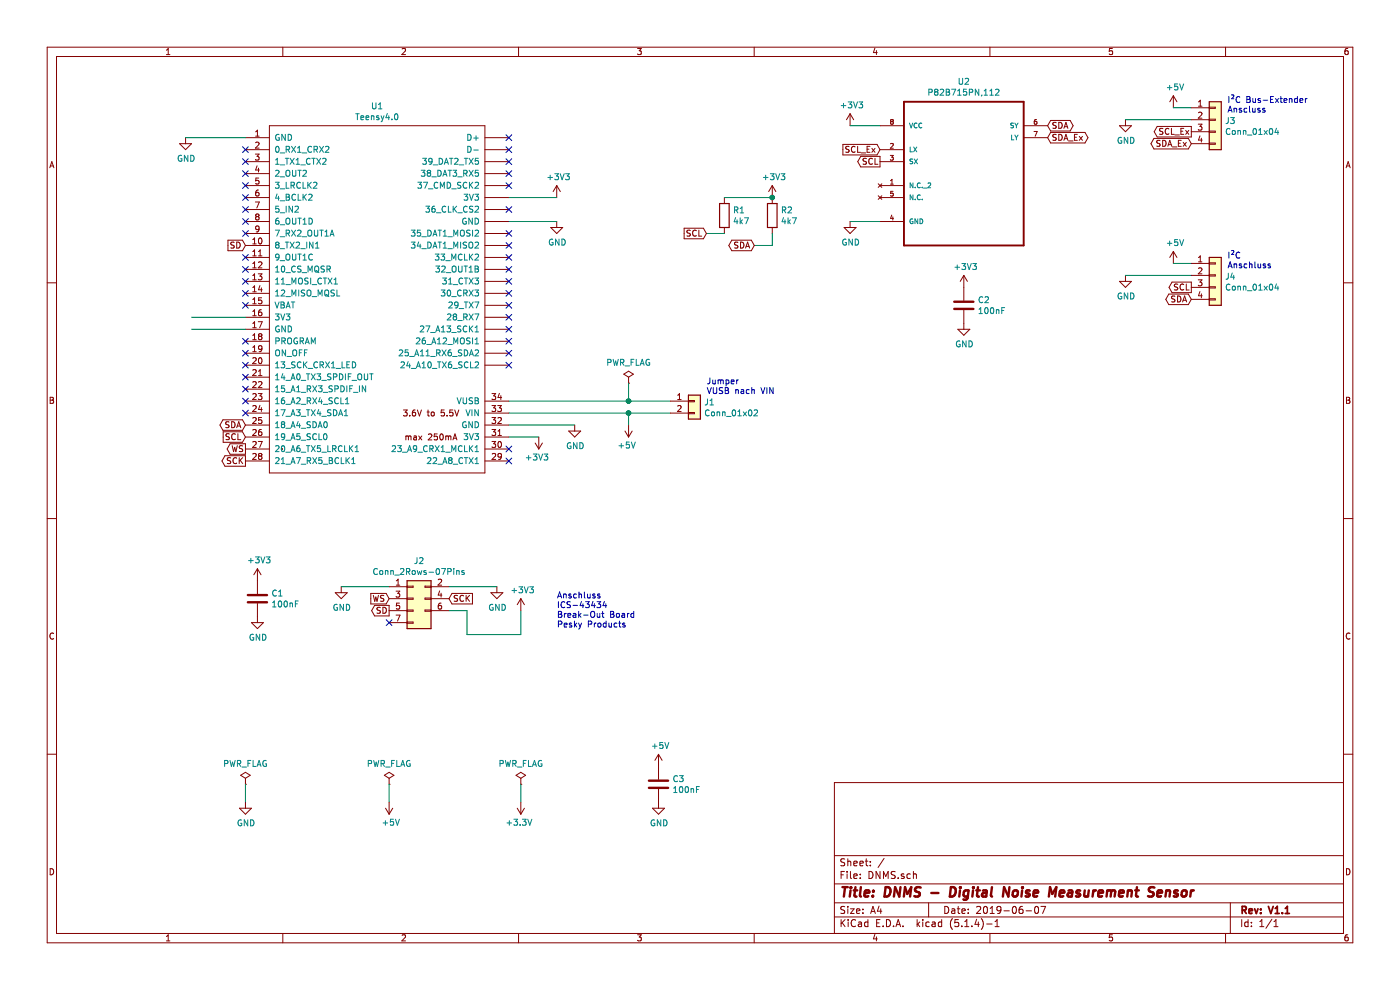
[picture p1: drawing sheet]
EESchema Schematic File Version 4
LIBS:DNMS-cache
EELAYER 30 0
EELAYER END
$Descr A4 11693 8268
encoding utf-8
Sheet 1 1
Title "DNMS - Digital Noise Measurement Sensor"
Date "2019-06-07"
Rev "V1.1"
Comp ""
Comment1 ""
Comment2 ""
Comment3 ""
Comment4 ""
$EndDescr
$Comp
L Connector_Generic:Conn_01x02 J1
U 1 1
P 5800 3350
F 0 "J1" H 5880 3342 50  0000 L CNN
F 1 "Conn_01x02" H 5880 3251 50  0000 L CNN
F 2 "Connector_PinHeader_2.54mm:PinHeader_1x02_P2.54mm_Vertical" V 5800 3350 50  0001 R CNN
F 3 "~" H 5800 3350 50  0001 C CNN
	1    5800 3350
	1    0    0    -1  
$EndComp
$Comp
L P82B715PN_112:P82B715PN,112 U2
U 1 1
P 8050 1350
F 0 "U2" H 8050 2020 50  0000 C CNN
F 1 "P82B715PN,112" H 8050 1929 50  0000 C CNN
F 2 "P82B715PN_112:DIP254P762X420-8" V 8050 1350 50  0001 C BNN
F 3 "" H 8050 1350 50  0001 L BNN
F 4 "None" H 8050 1350 50  0001 L BNN "Feld4"
F 5 "NXP USA" H 8050 1350 50  0001 L BNN "Feld5"
F 6 "Unavailable" H 8050 1350 50  0001 L BNN "Feld6"
F 7 "DIP-8 NXP Semiconductors" H 8050 1350 50  0001 L BNN "Feld7"
F 8 "I2C Bus Extender 8-Pin PDIP Tube" H 8050 1350 50  0001 L BNN "Feld8"
	1    8050 1350
	1    0    0    -1  
$EndComp
$Comp
L Connector_Generic:Conn_01x04 J4
U 1 1
P 10150 2300
F 0 "J4" H 10230 2292 50  0000 L CNN
F 1 "Conn_01x04" H 10230 2201 50  0000 L CNN
F 2 "Connector_PinHeader_2.54mm:PinHeader_1x04_P2.54mm_Vertical" H 10150 2300 50  0001 C CNN
F 3 "~" H 10150 2300 50  0001 C CNN
	1    10150 2300
	1    0    0    -1  
$EndComp
$Comp
L power:GND #PWR0104
U 1 1
P 9400 1000
F 0 "#PWR0104" H 9400 750 50  0001 C CNN
F 1 "GND" H 9405 827 50  0000 C CNN
F 2 "" H 9400 1000 50  0001 C CNN
F 3 "" H 9400 1000 50  0001 C CNN
	1    9400 1000
	1    0    0    -1  
$EndComp
$Comp
L power:GND #PWR0105
U 1 1
P 9400 2300
F 0 "#PWR0105" H 9400 2050 50  0001 C CNN
F 1 "GND" H 9405 2127 50  0000 C CNN
F 2 "" H 9400 2300 50  0001 C CNN
F 3 "" H 9400 2300 50  0001 C CNN
	1    9400 2300
	1    0    0    -1  
$EndComp
$Comp
L power:+5V #PWR0106
U 1 1
P 9800 900
F 0 "#PWR0106" H 9800 750 50  0001 C CNN
F 1 "+5V" H 9815 1073 50  0000 C CNN
F 2 "" H 9800 900 50  0001 C CNN
F 3 "" H 9800 900 50  0001 C CNN
	1    9800 900 
	1    0    0    -1  
$EndComp
$Comp
L power:+5V #PWR0107
U 1 1
P 9800 2200
F 0 "#PWR0107" H 9800 2050 50  0001 C CNN
F 1 "+5V" H 9815 2373 50  0000 C CNN
F 2 "" H 9800 2200 50  0001 C CNN
F 3 "" H 9800 2200 50  0001 C CNN
	1    9800 2200
	1    0    0    -1  
$EndComp
Wire Wire Line
	9800 900  9950 900 
Wire Wire Line
	9800 2200 9950 2200
$Comp
L power:GND #PWR0109
U 1 1
P 7100 1850
F 0 "#PWR0109" H 7100 1600 50  0001 C CNN
F 1 "GND" H 7105 1677 50  0000 C CNN
F 2 "" H 7100 1850 50  0001 C CNN
F 3 "" H 7100 1850 50  0001 C CNN
	1    7100 1850
	1    0    0    -1  
$EndComp
$Comp
L Device:C C2
U 1 1
P 8050 2550
F 0 "C2" H 8165 2596 50  0000 L CNN
F 1 "100nF" H 8165 2505 50  0000 L CNN
F 2 "Capacitor_THT:C_Rect_L7.0mm_W2.0mm_P5.00mm" H 8088 2400 50  0001 C CNN
F 3 "~" H 8050 2550 50  0001 C CNN
	1    8050 2550
	1    0    0    -1  
$EndComp
$Comp
L power:GND #PWR0110
U 1 1
P 8050 2700
F 0 "#PWR0110" H 8050 2450 50  0001 C CNN
F 1 "GND" H 8055 2527 50  0000 C CNN
F 2 "" H 8050 2700 50  0001 C CNN
F 3 "" H 8050 2700 50  0001 C CNN
	1    8050 2700
	1    0    0    -1  
$EndComp
Wire Wire Line
	7100 1050 7350 1050
$Comp
L power:+3V3 #PWR0112
U 1 1
P 7100 1050
F 0 "#PWR0112" H 7100 900 50  0001 C CNN
F 1 "+3V3" H 7115 1223 50  0000 C CNN
F 2 "" H 7100 1050 50  0001 C CNN
F 3 "" H 7100 1050 50  0001 C CNN
	1    7100 1050
	1    0    0    -1  
$EndComp
$Comp
L power:+3V3 #PWR0113
U 1 1
P 8050 2400
F 0 "#PWR0113" H 8050 2250 50  0001 C CNN
F 1 "+3V3" H 8065 2573 50  0000 C CNN
F 2 "" H 8050 2400 50  0001 C CNN
F 3 "" H 8050 2400 50  0001 C CNN
	1    8050 2400
	1    0    0    -1  
$EndComp
$Comp
L Device:R R1
U 1 1
P 6050 1800
F 0 "R1" H 6120 1846 50  0000 L CNN
F 1 "4k7" H 6120 1755 50  0000 L CNN
F 2 "Resistor_THT:R_Axial_DIN0207_L6.3mm_D2.5mm_P10.16mm_Horizontal" V 5980 1800 50  0001 C CNN
F 3 "~" H 6050 1800 50  0001 C CNN
	1    6050 1800
	1    0    0    -1  
$EndComp
$Comp
L Device:R R2
U 1 1
P 6450 1800
F 0 "R2" H 6520 1846 50  0000 L CNN
F 1 "4k7" H 6520 1755 50  0000 L CNN
F 2 "Resistor_THT:R_Axial_DIN0207_L6.3mm_D2.5mm_P10.16mm_Horizontal" V 6380 1800 50  0001 C CNN
F 3 "~" H 6450 1800 50  0001 C CNN
	1    6450 1800
	1    0    0    -1  
$EndComp
$Comp
L power:+3V3 #PWR0114
U 1 1
P 6450 1650
F 0 "#PWR0114" H 6450 1500 50  0001 C CNN
F 1 "+3V3" H 6465 1823 50  0000 C CNN
F 2 "" H 6450 1650 50  0001 C CNN
F 3 "" H 6450 1650 50  0001 C CNN
	1    6450 1650
	1    0    0    -1  
$EndComp
Wire Wire Line
	6450 1650 6050 1650
Connection ~ 6450 1650
Text GLabel 5900 1950 0    50   Input ~ 0
SCL
Wire Wire Line
	6050 1950 5900 1950
Text GLabel 6300 2050 0    50   BiDi ~ 0
SDA
Wire Wire Line
	6300 2050 6450 2050
Wire Wire Line
	6450 2050 6450 1950
Text GLabel 7350 1350 0    50   Output ~ 0
SCL
Text GLabel 9950 2400 0    50   Output ~ 0
SCL
$Comp
L Connector_Generic:Conn_01x04 J3
U 1 1
P 10150 1000
F 0 "J3" H 10230 992 50  0000 L CNN
F 1 "Conn_01x04" H 10230 901 50  0000 L CNN
F 2 "Connector_PinHeader_2.54mm:PinHeader_1x04_P2.54mm_Vertical" H 10150 1000 50  0001 C CNN
F 3 "~" H 10150 1000 50  0001 C CNN
	1    10150 1000
	1    0    0    -1  
$EndComp
Text GLabel 9950 2500 0    50   BiDi ~ 0
SDA
Text GLabel 8750 1050 2    50   BiDi ~ 0
SDA
Text GLabel 7350 1250 0    50   Input ~ 0
SCL_Ex
Text GLabel 9950 1100 0    50   Output ~ 0
SCL_Ex
Text GLabel 8750 1150 2    50   BiDi ~ 0
SDA_Ex
Text GLabel 9950 1200 0    50   BiDi ~ 0
SDA_Ex
Wire Wire Line
	9400 1000 9950 1000
Wire Wire Line
	9400 2300 9950 2300
Text Notes 10250 950  0    50   ~ 0
I²C Bus-Extender\nAnscluss
Text Notes 10250 2250 0    50   ~ 0
I²C\nAnschluss
Text Notes 5900 3300 0    50   ~ 0
Jumper\nVUSB nach VIN
Text Notes 4650 5250 0    50   ~ 0
Anschluss\nICS-43434\nBreak-Out Board\nPesky Products
Wire Wire Line
	7100 1850 7350 1850
$Comp
L power:PWR_FLAG #FLG0101
U 1 1
P 2050 6550
F 0 "#FLG0101" H 2050 6625 50  0001 C CNN
F 1 "PWR_FLAG" H 2050 6723 50  0000 C CNN
F 2 "" H 2050 6550 50  0001 C CNN
F 3 "~" H 2050 6550 50  0001 C CNN
	1    2050 6550
	1    0    0    -1  
$EndComp
$Comp
L power:PWR_FLAG #FLG0102
U 1 1
P 3250 6550
F 0 "#FLG0102" H 3250 6625 50  0001 C CNN
F 1 "PWR_FLAG" H 3250 6723 50  0000 C CNN
F 2 "" H 3250 6550 50  0001 C CNN
F 3 "~" H 3250 6550 50  0001 C CNN
	1    3250 6550
	1    0    0    -1  
$EndComp
$Comp
L power:PWR_FLAG #FLG0103
U 1 1
P 4350 6550
F 0 "#FLG0103" H 4350 6625 50  0001 C CNN
F 1 "PWR_FLAG" H 4350 6723 50  0000 C CNN
F 2 "" H 4350 6550 50  0001 C CNN
F 3 "~" H 4350 6550 50  0001 C CNN
	1    4350 6550
	1    0    0    -1  
$EndComp
$Comp
L power:GND #PWR0116
U 1 1
P 2050 6700
F 0 "#PWR0116" H 2050 6450 50  0001 C CNN
F 1 "GND" H 2055 6527 50  0000 C CNN
F 2 "" H 2050 6700 50  0001 C CNN
F 3 "" H 2050 6700 50  0001 C CNN
	1    2050 6700
	1    0    0    -1  
$EndComp
$Comp
L power:+5V #PWR0117
U 1 1
P 3250 6700
F 0 "#PWR0117" H 3250 6550 50  0001 C CNN
F 1 "+5V" H 3265 6873 50  0000 C CNN
F 2 "" H 3250 6700 50  0001 C CNN
F 3 "" H 3250 6700 50  0001 C CNN
	1    3250 6700
	1    0    0    1   
$EndComp
$Comp
L power:+3.3V #PWR0118
U 1 1
P 4350 6700
F 0 "#PWR0118" H 4350 6550 50  0001 C CNN
F 1 "+3.3V" H 4365 6873 50  0000 C CNN
F 2 "" H 4350 6700 50  0001 C CNN
F 3 "" H 4350 6700 50  0001 C CNN
	1    4350 6700
	-1   0    0    1   
$EndComp
Wire Wire Line
	2050 6550 2050 6700
Wire Wire Line
	3250 6550 3250 6700
Wire Wire Line
	4350 6550 4350 6700
$Comp
L power:GND #PWR0101
U 1 1
P 1550 1150
F 0 "#PWR0101" H 1550 900 50  0001 C CNN
F 1 "GND" H 1555 977 50  0000 C CNN
F 2 "" H 1550 1150 50  0001 C CNN
F 3 "" H 1550 1150 50  0001 C CNN
	1    1550 1150
	1    0    0    -1  
$EndComp
NoConn ~ 2050 1250
NoConn ~ 2050 1350
NoConn ~ 2050 1450
NoConn ~ 2050 1550
NoConn ~ 2050 1650
NoConn ~ 2050 1750
NoConn ~ 2050 1850
Text GLabel 2050 2050 0    50   Input ~ 0
SD
NoConn ~ 2050 2150
NoConn ~ 2050 2250
NoConn ~ 2050 2350
NoConn ~ 2050 2450
NoConn ~ 2050 2550
Wire Wire Line
	1550 1150 2050 1150
$Comp
L teensy:Teensy4.0 U1
U 1 1
P 3150 2500
F 0 "U1" H 3150 4115 50  0000 C CNN
F 1 "Teensy4.0" H 3150 4024 50  0000 C CNN
F 2 "Teensy:Teensy40" H 2750 2700 50  0001 C CNN
F 3 "" H 2750 2700 50  0001 C CNN
	1    3150 2500
	1    0    0    -1  
$EndComp
Wire Wire Line
	2050 2650 1600 2650
Wire Wire Line
	2050 2750 1600 2750
Wire Wire Line
	4250 1650 4650 1650
Wire Wire Line
	4250 1850 4650 1850
Wire Wire Line
	4250 3350 5250 3350
Wire Wire Line
	4250 3450 5250 3450
Wire Wire Line
	5250 3350 5250 3200
Connection ~ 5250 3350
Wire Wire Line
	5250 3350 5600 3350
$Comp
L power:PWR_FLAG #FLG0104
U 1 1
P 5250 3200
F 0 "#FLG0104" H 5250 3275 50  0001 C CNN
F 1 "PWR_FLAG" H 5250 3373 50  0000 C CNN
F 2 "" H 5250 3200 50  0001 C CNN
F 3 "~" H 5250 3200 50  0001 C CNN
	1    5250 3200
	1    0    0    -1  
$EndComp
Wire Wire Line
	5250 3450 5250 3550
Connection ~ 5250 3450
Wire Wire Line
	5250 3450 5600 3450
$Comp
L power:+5V #PWR0102
U 1 1
P 5250 3550
F 0 "#PWR0102" H 5250 3400 50  0001 C CNN
F 1 "+5V" H 5265 3723 50  0000 C CNN
F 2 "" H 5250 3550 50  0001 C CNN
F 3 "" H 5250 3550 50  0001 C CNN
	1    5250 3550
	-1   0    0    1   
$EndComp
Wire Wire Line
	4250 3550 4800 3550
$Comp
L power:GND #PWR0103
U 1 1
P 4800 3550
F 0 "#PWR0103" H 4800 3300 50  0001 C CNN
F 1 "GND" H 4805 3377 50  0000 C CNN
F 2 "" H 4800 3550 50  0001 C CNN
F 3 "" H 4800 3550 50  0001 C CNN
	1    4800 3550
	1    0    0    -1  
$EndComp
Text GLabel 2050 3550 0    50   BiDi ~ 0
SDA
Text GLabel 2050 3650 0    50   Input ~ 0
SCL
Text GLabel 2050 3750 0    50   Output ~ 0
WS
Text GLabel 2050 3850 0    50   Output ~ 0
SCK
NoConn ~ 2050 1950
NoConn ~ 2050 2850
NoConn ~ 2050 2950
NoConn ~ 2050 3050
NoConn ~ 2050 3150
NoConn ~ 2050 3250
NoConn ~ 2050 3350
NoConn ~ 2050 3450
NoConn ~ 4250 1150
NoConn ~ 4250 1250
NoConn ~ 4250 1350
NoConn ~ 4250 1450
NoConn ~ 4250 1550
NoConn ~ 4250 1750
NoConn ~ 4250 1950
NoConn ~ 4250 2050
NoConn ~ 4250 2150
NoConn ~ 4250 2250
NoConn ~ 4250 2350
NoConn ~ 4250 2450
NoConn ~ 4250 2550
NoConn ~ 4250 2650
NoConn ~ 4250 2750
NoConn ~ 4250 2850
NoConn ~ 4250 2950
NoConn ~ 4250 3050
NoConn ~ 4250 3750
NoConn ~ 4250 3850
Wire Wire Line
	4250 3650 4500 3650
$Comp
L power:GND #PWR0108
U 1 1
P 4650 1850
F 0 "#PWR0108" H 4650 1600 50  0001 C CNN
F 1 "GND" H 4655 1677 50  0000 C CNN
F 2 "" H 4650 1850 50  0001 C CNN
F 3 "" H 4650 1850 50  0001 C CNN
	1    4650 1850
	1    0    0    -1  
$EndComp
$Comp
L power:+3V3 #PWR0111
U 1 1
P 4650 1650
F 0 "#PWR0111" H 4650 1500 50  0001 C CNN
F 1 "+3V3" H 4665 1823 50  0000 C CNN
F 2 "" H 4650 1650 50  0001 C CNN
F 3 "" H 4650 1650 50  0001 C CNN
	1    4650 1650
	1    0    0    -1  
$EndComp
$Comp
L power:+3V3 #PWR0115
U 1 1
P 4500 3650
F 0 "#PWR0115" H 4500 3500 50  0001 C CNN
F 1 "+3V3" H 4515 3823 50  0000 C CNN
F 2 "" H 4500 3650 50  0001 C CNN
F 3 "" H 4500 3650 50  0001 C CNN
	1    4500 3650
	-1   0    0    1   
$EndComp
$Comp
L Connector_Generic:Conn_2Rows-07Pins J2
U 1 1
P 3450 5000
F 0 "J2" H 3500 5317 50  0000 C CNN
F 1 "Conn_2Rows-07Pins" H 3500 5226 50  0000 C CNN
F 2 "Connector_PinHeader_2.54mm:PinHeader_2x03_P2.54mm_Vertical" H 3450 5000 50  0001 C CNN
F 3 "~" H 3450 5000 50  0001 C CNN
	1    3450 5000
	1    0    0    -1  
$EndComp
Text GLabel 3250 5000 0    50   Input ~ 0
WS
Text GLabel 3250 5100 0    50   Output ~ 0
SD
Text GLabel 3750 5000 2    50   Input ~ 0
SCK
$Comp
L Device:C C1
U 1 1
P 2150 5000
F 0 "C1" H 2265 5046 50  0000 L CNN
F 1 "100nF" H 2265 4955 50  0000 L CNN
F 2 "Capacitor_THT:C_Rect_L7.0mm_W2.0mm_P5.00mm" H 2188 4850 50  0001 C CNN
F 3 "~" H 2150 5000 50  0001 C CNN
	1    2150 5000
	1    0    0    -1  
$EndComp
$Comp
L power:GND #PWR0119
U 1 1
P 2150 5150
F 0 "#PWR0119" H 2150 4900 50  0001 C CNN
F 1 "GND" H 2155 4977 50  0000 C CNN
F 2 "" H 2150 5150 50  0001 C CNN
F 3 "" H 2150 5150 50  0001 C CNN
	1    2150 5150
	1    0    0    -1  
$EndComp
$Comp
L power:+3V3 #PWR0120
U 1 1
P 2150 4850
F 0 "#PWR0120" H 2150 4700 50  0001 C CNN
F 1 "+3V3" H 2165 5023 50  0000 C CNN
F 2 "" H 2150 4850 50  0001 C CNN
F 3 "" H 2150 4850 50  0001 C CNN
	1    2150 4850
	1    0    0    -1  
$EndComp
NoConn ~ 3250 5200
$Comp
L power:GND #PWR0121
U 1 1
P 4150 4900
F 0 "#PWR0121" H 4150 4650 50  0001 C CNN
F 1 "GND" H 4155 4727 50  0000 C CNN
F 2 "" H 4150 4900 50  0001 C CNN
F 3 "" H 4150 4900 50  0001 C CNN
	1    4150 4900
	1    0    0    -1  
$EndComp
$Comp
L power:GND #PWR0122
U 1 1
P 2850 4900
F 0 "#PWR0122" H 2850 4650 50  0001 C CNN
F 1 "GND" H 2855 4727 50  0000 C CNN
F 2 "" H 2850 4900 50  0001 C CNN
F 3 "" H 2850 4900 50  0001 C CNN
	1    2850 4900
	1    0    0    -1  
$EndComp
Wire Wire Line
	2850 4900 3250 4900
Wire Wire Line
	3750 4900 4150 4900
Wire Wire Line
	3750 5100 3900 5100
Wire Wire Line
	3900 5100 3900 5300
Wire Wire Line
	3900 5300 4350 5300
Wire Wire Line
	4350 5300 4350 5100
$Comp
L power:+3V3 #PWR0123
U 1 1
P 4350 5100
F 0 "#PWR0123" H 4350 4950 50  0001 C CNN
F 1 "+3V3" H 4365 5273 50  0000 C CNN
F 2 "" H 4350 5100 50  0001 C CNN
F 3 "" H 4350 5100 50  0001 C CNN
	1    4350 5100
	1    0    0    -1  
$EndComp
$Comp
L power:GND #PWR?
U 1 1
P 5500 6700
F 0 "#PWR?" H 5500 6450 50  0001 C CNN
F 1 "GND" H 5505 6527 50  0000 C CNN
F 2 "" H 5500 6700 50  0001 C CNN
F 3 "" H 5500 6700 50  0001 C CNN
	1    5500 6700
	1    0    0    -1  
$EndComp
$Comp
L Device:C C3
U 1 1
P 5500 6550
F 0 "C3" H 5615 6596 50  0000 L CNN
F 1 "100nF" H 5615 6505 50  0000 L CNN
F 2 "Capacitor_THT:C_Rect_L7.0mm_W2.0mm_P5.00mm" H 5538 6400 50  0001 C CNN
F 3 "~" H 5500 6550 50  0001 C CNN
	1    5500 6550
	1    0    0    -1  
$EndComp
$Comp
L power:+5V #PWR?
U 1 1
P 5500 6400
F 0 "#PWR?" H 5500 6250 50  0001 C CNN
F 1 "+5V" H 5515 6573 50  0000 C CNN
F 2 "" H 5500 6400 50  0001 C CNN
F 3 "" H 5500 6400 50  0001 C CNN
	1    5500 6400
	1    0    0    -1  
$EndComp
$EndSCHEMATC
